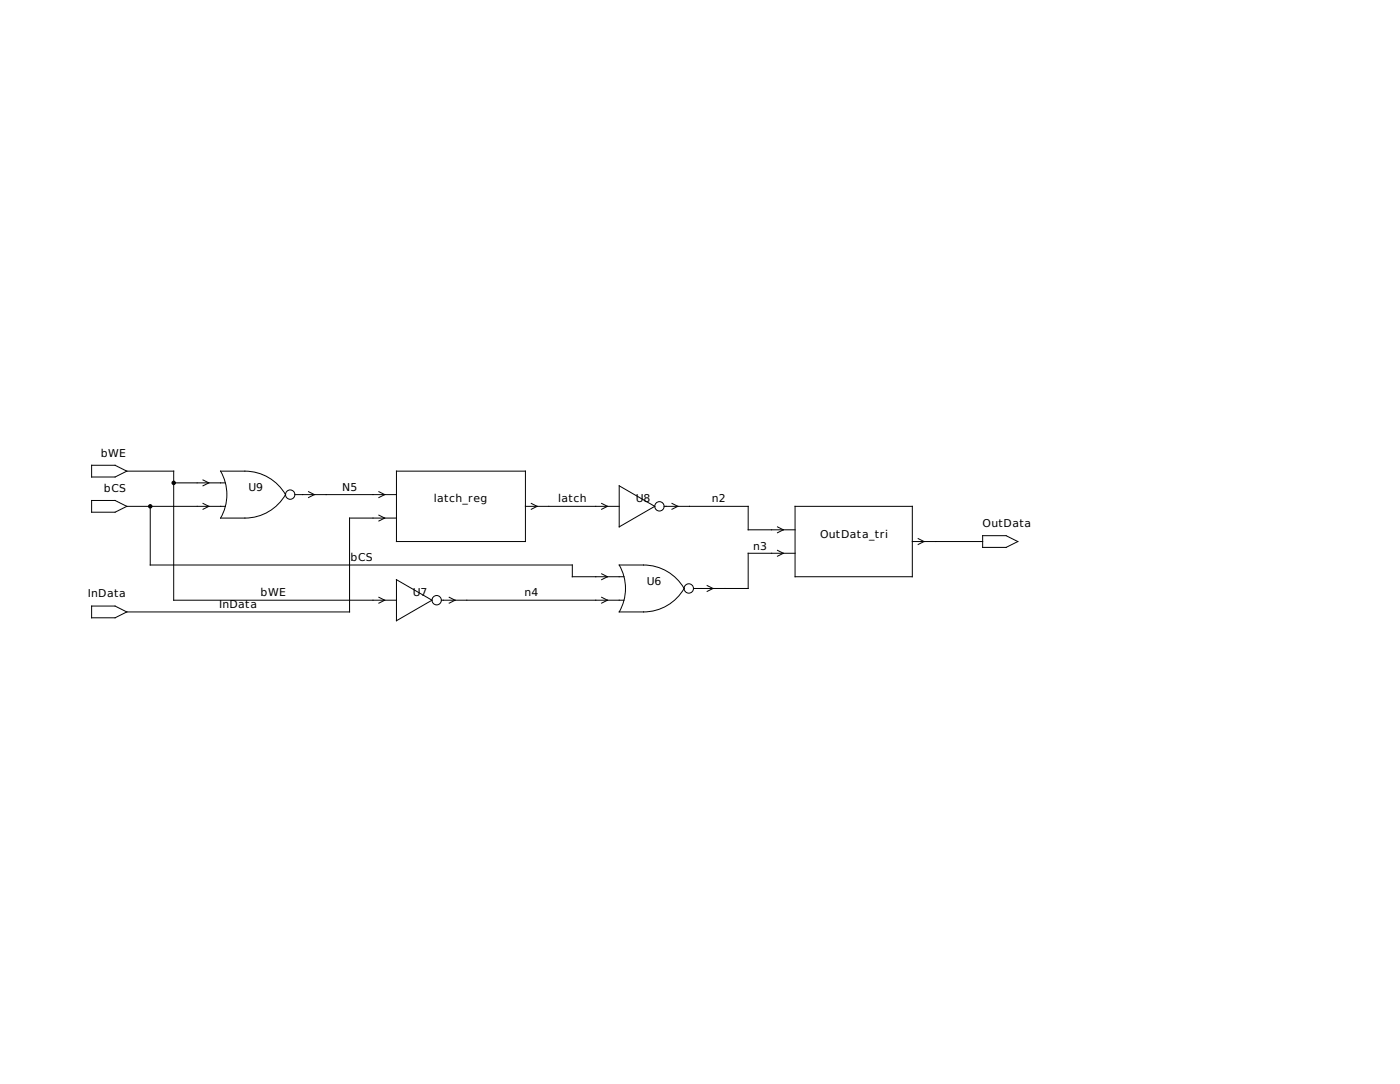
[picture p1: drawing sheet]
<svg xmlns="http://www.w3.org/2000/svg" width="279mm" height="216mm" viewBox="0 0 279 216" stroke-linecap="round" stroke-linejoin="round" font-family="sans-serif">
<g fill="none" stroke="#000" stroke-width=".2">
<path d="M18.3 92.7h4.6l2.4 1.1-2.4 1.2h-4.6zM18.3 99.7h4.6l2.4 1.1-2.4 1.2h-4.6zM39.3 96.2h5.6M40.5 95.6l1.1 .6-1.1 .6M44 93.8h4.8a9.3 9.3 0 0 1 8.1 4.7 9.3 9.3 0 0 1-8.1 4.7h-4.8a9.4 9.4 0 0 0 0-9.4zM58.8 98.5h6.2M61.5 97.9l1.2 .6-1.2 .6M74.3 98.5h4.7M75.5 97.9l1.2 .6-1.2 .6M79 93.8h25.7v14.1h-25.7zM123.4 96.8l7.1 4-7.1 4.1zM39.3 100.8h5.6"/>
<path d="M40.5 100.3l1.1 .5-1.1 .6M74.3 119.5h4.7M74.3 103.2h4.7M75.5 119l1.2 .5-1.2 .6M75.5 102.6l1.2 .6-1.2 .6M79 115.5l7.1 4-7.1 4.1zM88 119.5h5M89.5 119l1.2 .5-1.2 .6M104.7 100.8h4.7M105.9 100.3l1.2 .5-1.2 .6M118.7 114.9h5.7M118.7 100.8h4.7"/>
<path d="M118.7 119.5h5.7M119.9 114.3l1.2 .6-1.2 .6M119.9 119l1.2 .5-1.2 .6M119.9 100.3l1.2 .5-1.2 .6M132.4 100.8h5M133.9 100.3l1.2 .5-1.2 .6M136.4 117.2a9.3 9.3 0 0 0-8.1-4.7h-4.9a9.4 9.4 0 0 1 0 9.4h4.9a9.3 9.3 0 0 0 8.1-4.7M138.2 117.2h6.3M140.9 116.6l1.2 .6-1.2 .6M153.8 110.2h4.7M153.8 105.5h4.7M155 109.6l1.1 .6-1.1 .6"/>
<path d="M155 104.9l1.1 .6-1.1 .6M158.5 100.8h23.3v14.1h-23.3zM181.8 107.9h4.7M183 107.3l1.2 .6-1.2 .5M195.9 106.7h4.6l2.4 1.2-2.4 1.1h-4.6zM18.3 120.7h4.6l2.4 1.2-2.4 1.1h-4.6z"/>
<circle cx="57.8" cy="98.5" r=".93"/>
<circle cx="87" cy="119.5" r=".93"/>
<circle cx="131.4" cy="100.8" r=".93"/>
<circle cx="137.3" cy="117.2" r=".93"/>
</g>
<g fill="#000" stroke="#000" stroke-width=".2">
<path d="M25.3 93.8h9.3zM34.6 93.8v2.4zM34.6 96.2h4.7zM34.6 96.2v23.3zM65 98.5h9.3zM25.3 100.8h4.6zM29.9 100.8h9.4zM29.9 100.8v11.7zM29.9 112.5h84.2zM34.6 119.5h39.7zM69.7 103.2h4.6zM69.7 103.2v18.7z"/>
<path d="M93 119.5h25.7zM109.4 100.8h9.3zM114.1 112.5v2.4zM114.1 114.9h4.6zM137.4 100.8h11.7zM144.5 117.2h4.6zM149.1 110.2h4.7zM149.1 110.2v7zM149.1 100.8v4.7zM149.1 105.5h4.7zM186.5 107.9h9.4zM25.3 121.9h44.4z"/>
<circle cx="34.6" cy="96.2" r=".34"/>
<circle cx="29.9" cy="100.8" r=".34"/>
</g>
<g font-size="2.2">
<text x="20.1" y="90.9">bWE</text>
<text x="20.7" y="98">bCS</text>
<text x="49.5" y="97.8">U9</text>
<text x="68.2" y="97.8">N5</text>
<text x="86.5" y="100.1">latch_reg</text>
<text x="111.3" y="100.1">latch</text>
<text x="126.7" y="100.1">U8</text>
<text x="141.9" y="100.1">n2</text>
<text x="163.4" y="107.1">OutData_tri</text>
<text x="195.8" y="105">OutData</text>
<text x="69.8" y="111.8">bCS</text>
<text x="150.1" y="109.5">n3</text>
<text x="17.5" y="119">InData</text>
<text x="51.9" y="118.7">bWE</text>
<text x="82.3" y="118.7">U7</text>
<text x="104.5" y="118.7">n4</text>
<text x="128.9" y="116.5">U6</text>
<text x="43.7" y="121.2">InData</text>
</g>
</svg>
